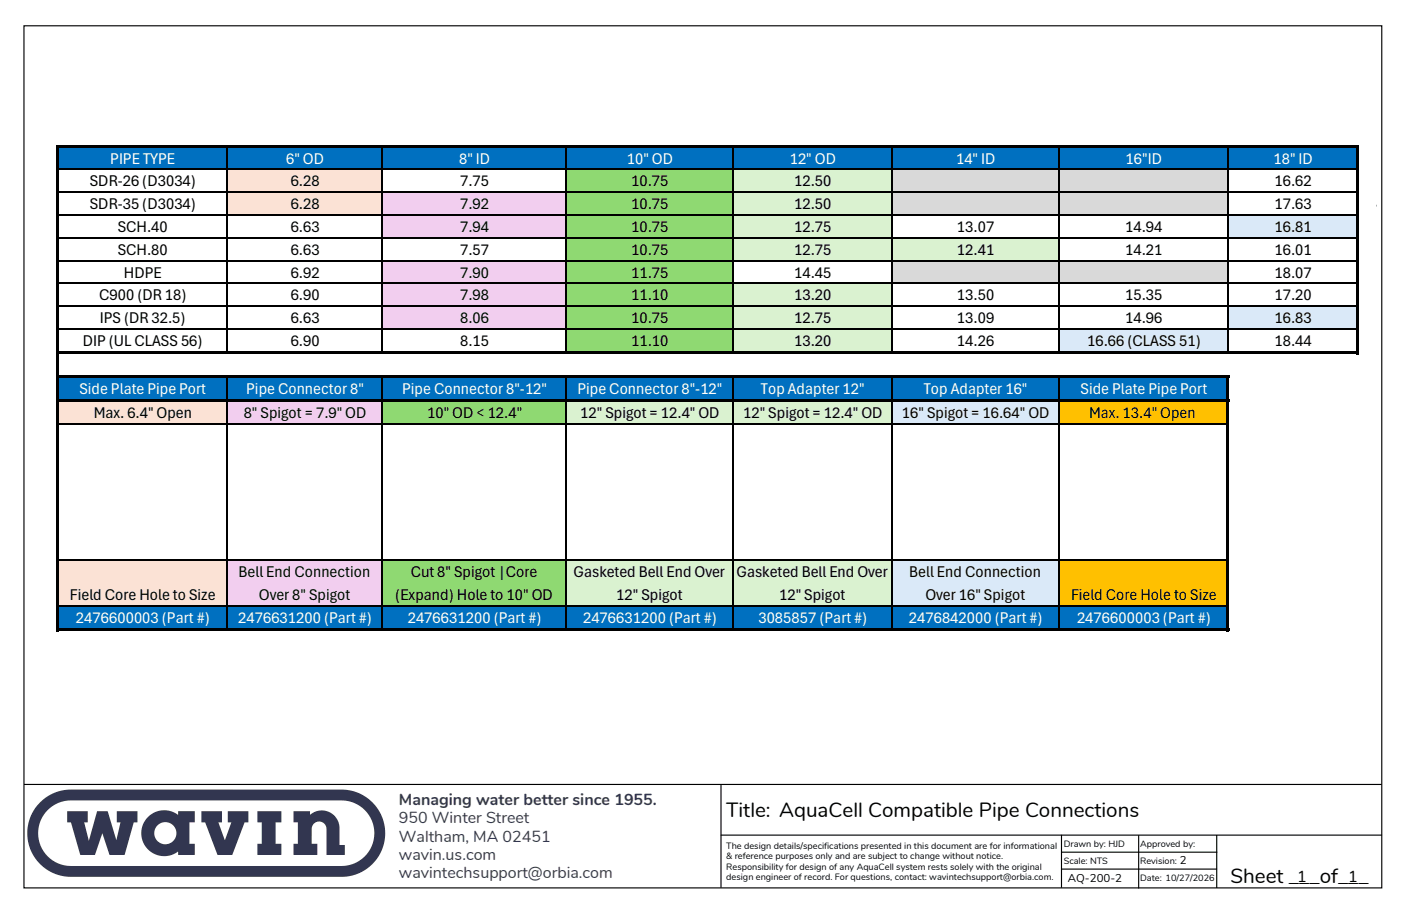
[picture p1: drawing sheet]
<svg xmlns="http://www.w3.org/2000/svg" width="432mm" height="279mm" viewBox="0 0 432 279" stroke-linecap="round" stroke-linejoin="round" font-family="sans-serif">
<path d="M12.3 247.4a13.5 13.5 0 0 0-2.9 14.7 13.5 13.5 0 0 0 12.5 8.3h83.4a13.5 13.5 0 0 0 13.4-13.5v.1a13.5 13.5 0 0 0-13.4-13.5h-83.4a13.4 13.4 0 0 0-9.6 3.9zM14.7 249.8a10.1 10.1 0 0 0-2.2 11 10.1 10.1 0 0 0 9.4 6.3h83.4a10.1 10.1 0 0 0 10.1-10.1 10.1 10.1 0 0 0-10.1-10.2h-83.4a10.1 10.1 0 0 0-7.2 3zM47.5 257a3.4 3.4 0 0 0 6.9 0 3.4 3.4 0 0 0-6.9 0zM45.6 251.9a7.1 7.1 0 0 1 9.3-.6v-1.1h5.1v3.4h-1.6v6.6h1.6v3.5h-5.1v-1.1a7.1 7.1 0 0 1-9.6-1 7.1 7.1 0 0 1 .3-9.7zM90.5 250.2v3.4h1.3v6.6h-1.3v3.5h7.3v-3.5h-1.7v-4.6a2.28 2.28 0 0 1 2.3-2.3 2.28 2.28 0 0 1 2.2 2.3v8.1h5.7v-3.1h-1.7v-5.2a5.5 5.5 0 0 0-3.2-5 5.5 5.5 0 0 0-5.8 .9v-1.1zM79.3 250.2v3.4h1.4v6.6h-1.4v3.5h7.4v-3.5h-1.8v-6.6h1.8v-3.4zM62.1 250.2v3.4h1.1l3.8 10.1h4.6l3.8-10.1h1.2v-3.4h-6.4v3.4h1.1l-2 5.6-2-5.6h1.1v-3.4zM20.7 250.2h6.3v3.4h-1.1l1.5 5.7 2.5-9.1h3.3l2.7 8.9 1.2-5.5h-1.1v-3.4h6.4v3.4h-1.2l-2.8 10.1h-4.6l-2.3-6.7-2.2 6.7h-4.6l-2.8-10.1h-1.2z" fill-rule="evenodd" fill="#323650"/>
<path d="M7.4 8h418.5v265.8h-418.5zM7.4 241.9h418.5M222.1 257.5h203.9M222.2 242.1v31.7M327.2 257.4v16.4M351 257.6v16.4M375 257.5v16.4M327.1 262.8h48.1M327.2 268h47.9" fill="none" stroke="#000" stroke-width=".35"/>
<path d="M17.9 45.4h400.5v6.9h-400.5z" fill="#0070c0"/>
<path d="M69.9 52.2h48v7.1h-48z" fill="#fbe2d5"/>
<path d="M174.4 52.2h51.5v7.1h-51.5z" fill="#8fd972"/>
<path d="M225.9 52.2h49v7.1h-49z" fill="#daf2d0"/>
<path d="M274.8 52.2h103.7v7.1h-103.7z" fill="#d9d9d9"/>
<path d="M69.9 59.3h48v7.1h-48z" fill="#fbe2d5"/>
<path d="M117.8 59.3h56.7v7.1h-56.7z" fill="#f2ceef"/>
<path d="M174.4 59.3h51.5v7.1h-51.5z" fill="#8fd972"/>
<path d="M225.9 59.3h49v7.1h-49z" fill="#daf2d0"/>
<path d="M274.8 59.3h103.7v7.1h-103.7z" fill="#d9d9d9"/>
<path d="M117.8 66.3h56.7v7.1h-56.7z" fill="#f2ceef"/>
<path d="M174.4 66.3h51.5v7.1h-51.5z" fill="#8fd972"/>
<path d="M225.9 66.3h49v7.1h-49z" fill="#daf2d0"/>
<path d="M378.5 66.3h39.9v7.1h-39.9z" fill="#dae9f8"/>
<path d="M174.4 73.3h51.5v7.1h-51.5z" fill="#8fd972"/>
<path d="M225.9 73.3h100.4v7.1h-100.4z" fill="#daf2d0"/>
<path d="M117.8 80.3h56.7v7.1h-56.7z" fill="#f2ceef"/>
<path d="M174.4 80.3h51.5v7.1h-51.5z" fill="#8fd972"/>
<path d="M274.8 80.3h103.7v7.1h-103.7z" fill="#d9d9d9"/>
<path d="M117.8 87.4h56.7v7.1h-56.7z" fill="#f2ceef"/>
<path d="M174.4 87.4h51.5v7.1h-51.5z" fill="#8fd972"/>
<path d="M225.9 87.4h49v7.1h-49z" fill="#daf2d0"/>
<path d="M117.8 94.4h56.7v7.1h-56.7z" fill="#f2ceef"/>
<path d="M174.4 94.4h51.5v7.1h-51.5z" fill="#8fd972"/>
<path d="M225.9 94.4h49v7.1h-49z" fill="#daf2d0"/>
<path d="M378.5 94.4h39.9v7.1h-39.9z" fill="#dae9f8"/>
<path d="M174.4 101.4h51.5v7.5h-51.5z" fill="#8fd972"/>
<path d="M225.9 101.4h49v7.5h-49z" fill="#daf2d0"/>
<path d="M326.3 101.4h52.2v7.5h-52.2z" fill="#dae9f8"/>
<path d="M17.9 116.2h360.6v7.5h-360.6z" fill="#0070c0"/>
<path d="M17.9 123.6h52.1v7.1h-52.1z" fill="#fbe2d5"/>
<path d="M69.9 123.6h48v7.1h-48z" fill="#f2ceef"/>
<path d="M117.8 123.6h56.7v7.1h-56.7z" fill="#8fd972"/>
<path d="M174.4 123.6h100.5v7.1h-100.5z" fill="#daf2d0"/>
<path d="M274.8 123.6h51.5v7.1h-51.5z" fill="#dae9f8"/>
<path d="M326.3 123.6h52.2v7.1h-52.2z" fill="#ffc000"/>
<path d="M17.9 172.8h52.1v14.1h-52.1z" fill="#fbe2d5"/>
<path d="M69.9 172.8h48v14.1h-48z" fill="#f2ceef"/>
<path d="M117.8 172.8h56.7v14.1h-56.7z" fill="#8fd972"/>
<path d="M174.4 172.8h100.5v14.1h-100.5z" fill="#daf2d0"/>
<path d="M274.8 172.8h51.5v14.1h-51.5z" fill="#dae9f8"/>
<path d="M326.3 172.8h52.2v14.1h-52.2z" fill="#ffc000"/>
<path d="M17.9 186.9h360.6v7.4h-360.6z" fill="#0070c0"/>
<g fill="none" stroke="#000" stroke-width=".43">
<path d="M18.2 52.2h399.7M18.2 59.3h399.7M69.9 45.6v62.8M117.8 45.6v62.8M174.4 45.6v62.8M225.9 45.6v62.8M274.8 45.6v62.8M326.3 45.6v62.8M378.5 45.6v62.8M18.2 66.3h399.7M18.2 73.3h399.7M18.2 80.3h399.7"/>
<path d="M18.2 87.4h399.7M18.2 94.4h399.7M18.2 101.4h399.7M69.9 116.6v6.6M117.8 116.6v6.6M174.4 116.6v6.6M225.9 116.6v6.6M274.8 116.6v6.6M326.3 116.6v6.6M18.2 130.6h359.8M69.9 124v69.8M117.8 124v69.8"/>
<path d="M174.4 124v69.8M225.9 124v69.8M274.8 124v69.8M326.3 124v69.8M18.2 172.8h359.8M18.2 186.9h359.8"/>
</g>
<path d="M17.3 44.8h.9v149.9h-.9zM18.2 44.8h400.5v.8h-400.5zM417.9 45.6h.8v63.6h-.8zM18.2 108.4h400.5v.8h-400.5zM18.2 115.8h360.7v.8h-360.7zM378 116.6h.9v78.1h-.9zM18.2 123.2h360.7v.8h-360.7zM18.2 193.8h360.7v.9h-360.7z" fill="#000"/>
<g font-size="6.3">
<text x="223.8" y="251.8">Title: AquaCell Compatible Pipe Connections</text>
<text x="379.2" y="272.4">Sheet ___of___</text>
</g>
<text font-size="5.6" x="424.1" y="66.2">?</text>
<g font-size="5" fill="#fff">
<text x="34" y="50.5">PIPE TYPE</text>
<text x="88.2" y="50.5">6&quot; OD</text>
<text x="141.5" y="50.5">8&quot; ID</text>
<text x="193.2" y="50.5">10&quot; OD</text>
<text x="243.4" y="50.5">12&quot; OD</text>
<text x="294.7" y="50.5">14&quot; ID</text>
<text x="346.9" y="50.5">16&quot;ID</text>
<text x="392.5" y="50.5">18&quot; ID</text>
<text x="24.5" y="121.4">Side Plate Pipe Port</text>
<text x="75.9" y="121.4">Pipe Connector 8&quot;</text>
<text x="124" y="121.4">Pipe Connector 8&quot;-12&quot;</text>
<text x="178" y="121.4">Pipe Connector 8&quot;-12&quot;</text>
<text x="234.5" y="121.4">Top Adapter 12&quot;</text>
<text x="284.7" y="121.4">Top Adapter 16&quot;</text>
<text x="333" y="121.4">Side Plate Pipe Port</text>
<text x="23.4" y="192">2476600003 (Part #)</text>
<text x="73.4" y="192">2476631200 (Part #)</text>
<text x="125.7" y="192">2476631200 (Part #)</text>
<text x="179.7" y="192">2476631200 (Part #)</text>
<text x="233.7" y="192">3085857 (Part #)</text>
<text x="280.1" y="192">2476842000 (Part #)</text>
<text x="331.9" y="192">2476600003 (Part #)</text>
</g>
<g font-size="5">
<text x="27.7" y="57.5">SDR-26 (D3034)</text>
<text x="89.6" y="57.5">6.28</text>
<text x="141.8" y="57.5">7.75</text>
<text x="194.5" y="57.5">10.75</text>
<text x="244.8" y="57.5">12.50</text>
<text x="392.8" y="57.5">16.62</text>
<text x="27.7" y="64.5">SDR-35 (D3034)</text>
<text x="89.6" y="64.5">6.28</text>
<text x="141.8" y="64.5">7.92</text>
<text x="194.5" y="64.5">10.75</text>
<text x="244.8" y="64.5">12.50</text>
<text x="392.8" y="64.5">17.63</text>
<text x="36.3" y="71.5">SCH.40</text>
<text x="89.6" y="71.5">6.63</text>
<text x="141.8" y="71.5">7.94</text>
<text x="194.5" y="71.5">10.75</text>
<text x="244.8" y="71.5">12.75</text>
<text x="295" y="71.5">13.07</text>
<text x="346.8" y="71.5">14.94</text>
<text x="392.8" y="71.5">16.81</text>
<text x="36.3" y="78.6">SCH.80</text>
<text x="89.6" y="78.6">6.63</text>
<text x="141.8" y="78.6">7.57</text>
<text x="194.5" y="78.6">10.75</text>
<text x="244.8" y="78.6">12.75</text>
<text x="295" y="78.6">12.41</text>
<text x="346.8" y="78.6">14.21</text>
<text x="392.8" y="78.6">16.01</text>
<text x="38.2" y="85.6">HDPE</text>
<text x="89.6" y="85.6">6.92</text>
<text x="141.8" y="85.6">7.90</text>
<text x="194.5" y="85.6">11.75</text>
<text x="244.8" y="85.6">14.45</text>
<text x="392.8" y="85.6">18.07</text>
<text x="30.6" y="92.6">C900 (DR 18)</text>
<text x="89.6" y="92.6">6.90</text>
<text x="141.8" y="92.6">7.98</text>
<text x="194.5" y="92.6">11.10</text>
<text x="244.8" y="92.6">13.20</text>
<text x="295" y="92.6">13.50</text>
<text x="346.8" y="92.6">15.35</text>
<text x="392.8" y="92.6">17.20</text>
<text x="30.8" y="99.7">IPS (DR 32.5)</text>
<text x="89.6" y="99.7">6.63</text>
<text x="141.8" y="99.7">8.06</text>
<text x="194.5" y="99.7">10.75</text>
<text x="244.8" y="99.7">12.75</text>
<text x="295" y="99.7">13.09</text>
<text x="346.8" y="99.7">14.96</text>
<text x="392.8" y="99.7">16.83</text>
<text x="25.5" y="106.6">DIP (UL CLASS 56)</text>
<text x="89.6" y="106.6">6.90</text>
<text x="141.8" y="106.6">8.15</text>
<text x="194.5" y="106.6">11.10</text>
<text x="244.8" y="106.6">13.20</text>
<text x="295" y="106.6">14.26</text>
<text x="335.1" y="106.6">16.66 (CLASS 51)</text>
<text x="392.8" y="106.6">18.44</text>
<text x="28.9" y="128.8">Max. 6.4&quot; Open</text>
<text x="75.1" y="128.8">8&quot; Spigot = 7.9&quot; OD</text>
<text x="131.6" y="128.8">10&quot; OD &lt; 12.4&quot;</text>
<text x="178.9" y="128.8">12&quot; Spigot = 12.4&quot; OD</text>
<text x="229.1" y="128.8">12&quot; Spigot = 12.4&quot; OD</text>
<text x="278" y="128.8">16&quot; Spigot = 16.64&quot; OD</text>
<text x="335.6" y="128.8">Max. 13.4&quot; Open</text>
<text x="73.5" y="178">Bell End Connection</text>
<text x="126.6" y="178">Cut 8&quot; Spigot |Core</text>
<text x="176.8" y="178">Gasketed Bell End Over</text>
<text x="227" y="178">Gasketed Bell End Over</text>
<text x="280.3" y="178">Bell End Connection</text>
<text x="21.6" y="185.1">Field Core Hole to Size</text>
<text x="79.8" y="185">Over 8&quot; Spigot</text>
<text x="121.8" y="185">(Expand) Hole to 10&quot; OD</text>
<text x="189.9" y="185">12&quot; Spigot</text>
<text x="240.1" y="185">12&quot; Spigot</text>
<text x="285.2" y="185">Over 16&quot; Spigot</text>
<text x="330.1" y="185.1">Field Core Hole to Size</text>
</g>
<g font-size="4.9" fill="#343851">
<text x="123" y="248.2">Managing water better since 1955.</text>
<text x="123" y="253.9">950 Winter Street</text>
<text x="123" y="259.5">Waltham, MA 02451</text>
<text x="123" y="265.2">wavin.us.com</text>
<text x="123" y="270.9">wavintechsupport@orbia.com</text>
</g>
<g font-size="4.9">
<text x="399.8" y="272.1">1</text>
<text x="415.5" y="272.1">1</text>
</g>
<g font-size="3.5">
<text x="363.6" y="266.5">2</text>
<text x="329.1" y="272">AQ-200-2</text>
</g>
<g font-size="2.8">
<text x="223.9" y="261.7">The design details/specifications presented in this document are for informational</text>
<text x="327.8" y="261.1">Drawn by: HJD</text>
<text x="351.4" y="261.1">Approved by:</text>
<text x="223.9" y="265">&amp; reference purposes only and are subject to change without notice.</text>
<text x="223.9" y="268.2">Responsibility for design of any AquaCell system rests solely with the original</text>
<text x="327.8" y="266.4">Scale: NTS</text>
<text x="351.4" y="266.4">Revision:</text>
<text x="223.9" y="271.5">design engineer of record. For questions, contact: wavintechsupport@orbia.com.</text>
<text x="351.4" y="271.8">Date: 10/27/2026</text>
</g>
</svg>
